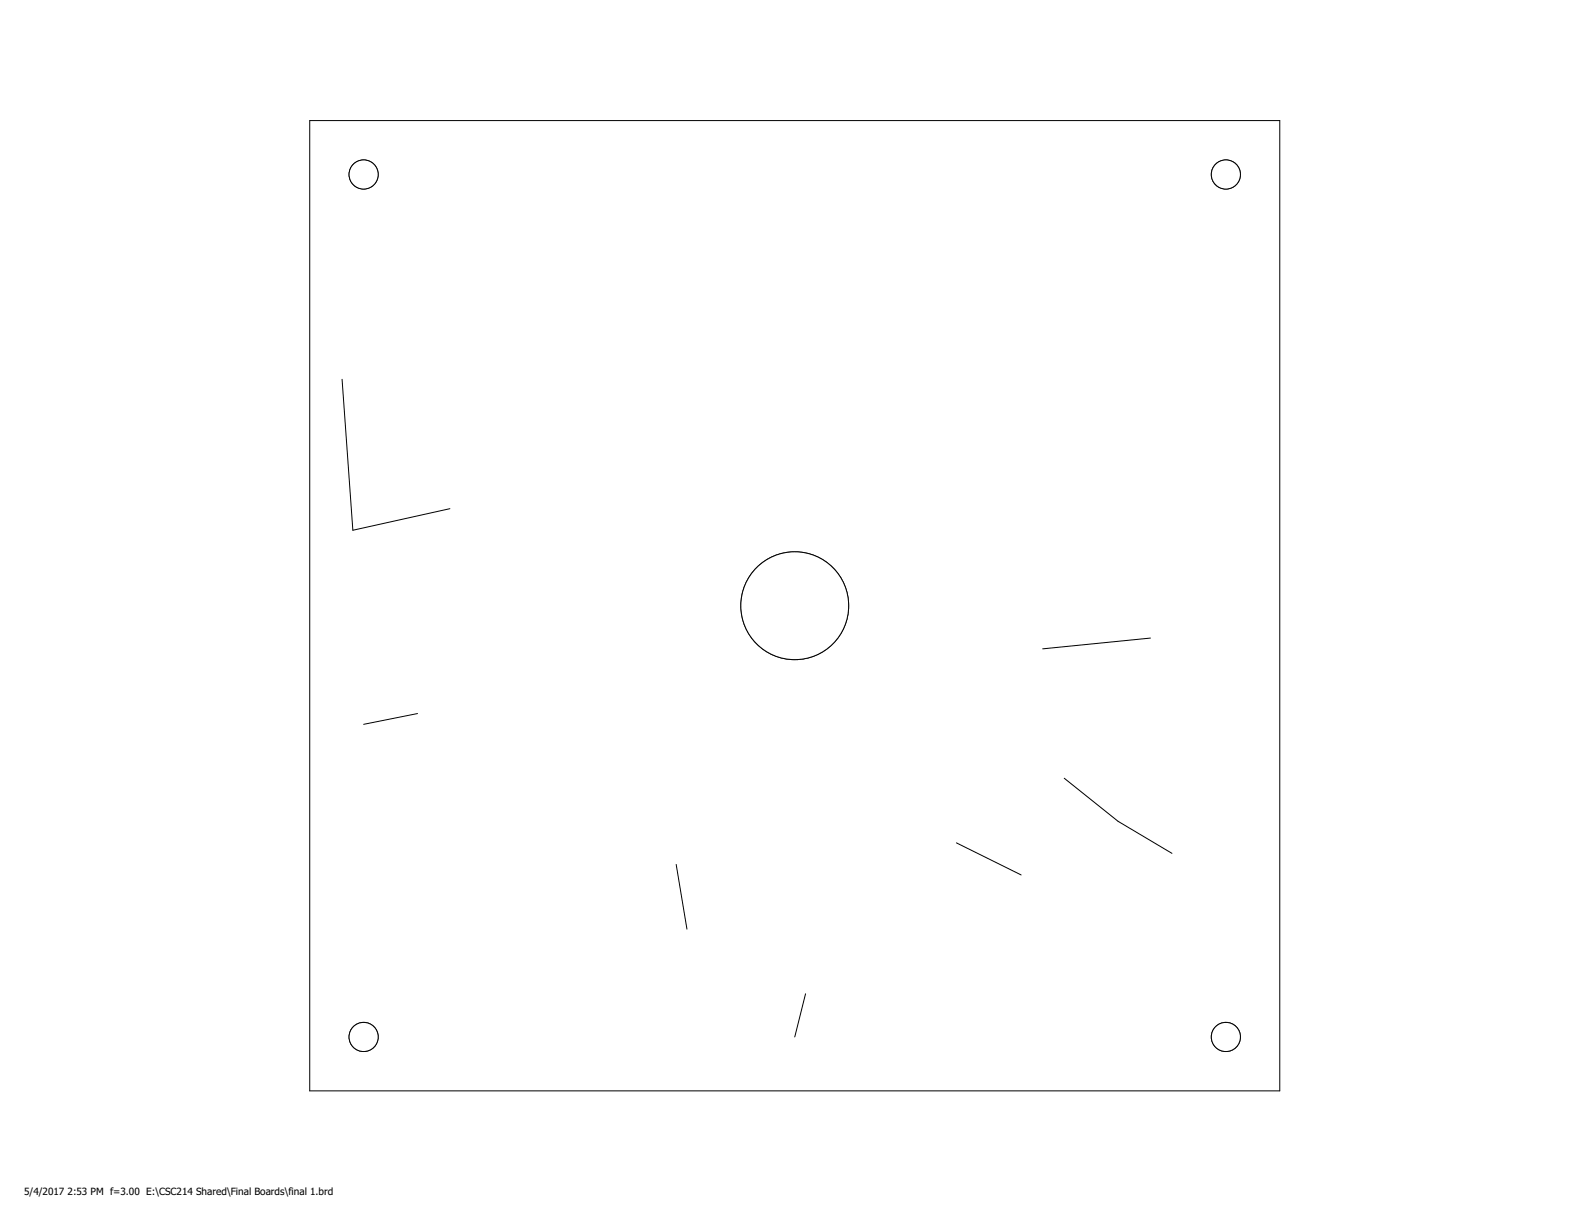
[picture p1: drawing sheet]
<svg xmlns="http://www.w3.org/2000/svg" width="559mm" height="432mm" viewBox="0 0 559 432" stroke-linecap="round" stroke-linejoin="round" font-family="sans-serif">
<g fill="none" stroke="#000" stroke-width=".35">
<path d="M109.5 42.6h342.8v342.9h-342.8zM120.9 134l3.8 53.4 34.3-7.7M406.6 225.5l-38.1 3.8M147.6 252.1l-19.1 3.8M376.2 275l19 15.2 19 11.3M338.1 297.8l22.8 11.4M239 305.5l3.8 22.8M284.7 351.2l-3.8 15.2"/>
<circle cx="433.3" cy="366.4" r="5.1"/>
</g>
<circle cx="433.3" cy="366.4" r="5.1" fill="#fff" stroke="#000" stroke-width=".35"/>
<circle cx="433.3" cy="61.7" r="5.1" fill="none" stroke="#000" stroke-width=".35"/>
<circle cx="433.3" cy="61.7" r="5.1" fill="#fff" stroke="#000" stroke-width=".35"/>
<circle cx="128.5" cy="61.7" r="5.1" fill="none" stroke="#000" stroke-width=".35"/>
<circle cx="128.5" cy="61.7" r="5.1" fill="#fff" stroke="#000" stroke-width=".35"/>
<circle cx="128.5" cy="366.4" r="5.1" fill="none" stroke="#000" stroke-width=".35"/>
<circle cx="128.5" cy="366.4" r="5.1" fill="#fff" stroke="#000" stroke-width=".35"/>
<circle cx="280.9" cy="214" r="19.1" fill="none" stroke="#000" stroke-width=".35"/>
<circle cx="280.9" cy="214" r="19.1" fill="#fff" stroke="#000" stroke-width=".35"/>
<g font-size="3.5">
<text x="8.5" y="422.3">5/4/2017</text>
<text x="23.9" y="422.3">2:53 PM f=3.00 E:\CSC214 Shared\Final Boards\final 1.brd</text>
</g>
</svg>
